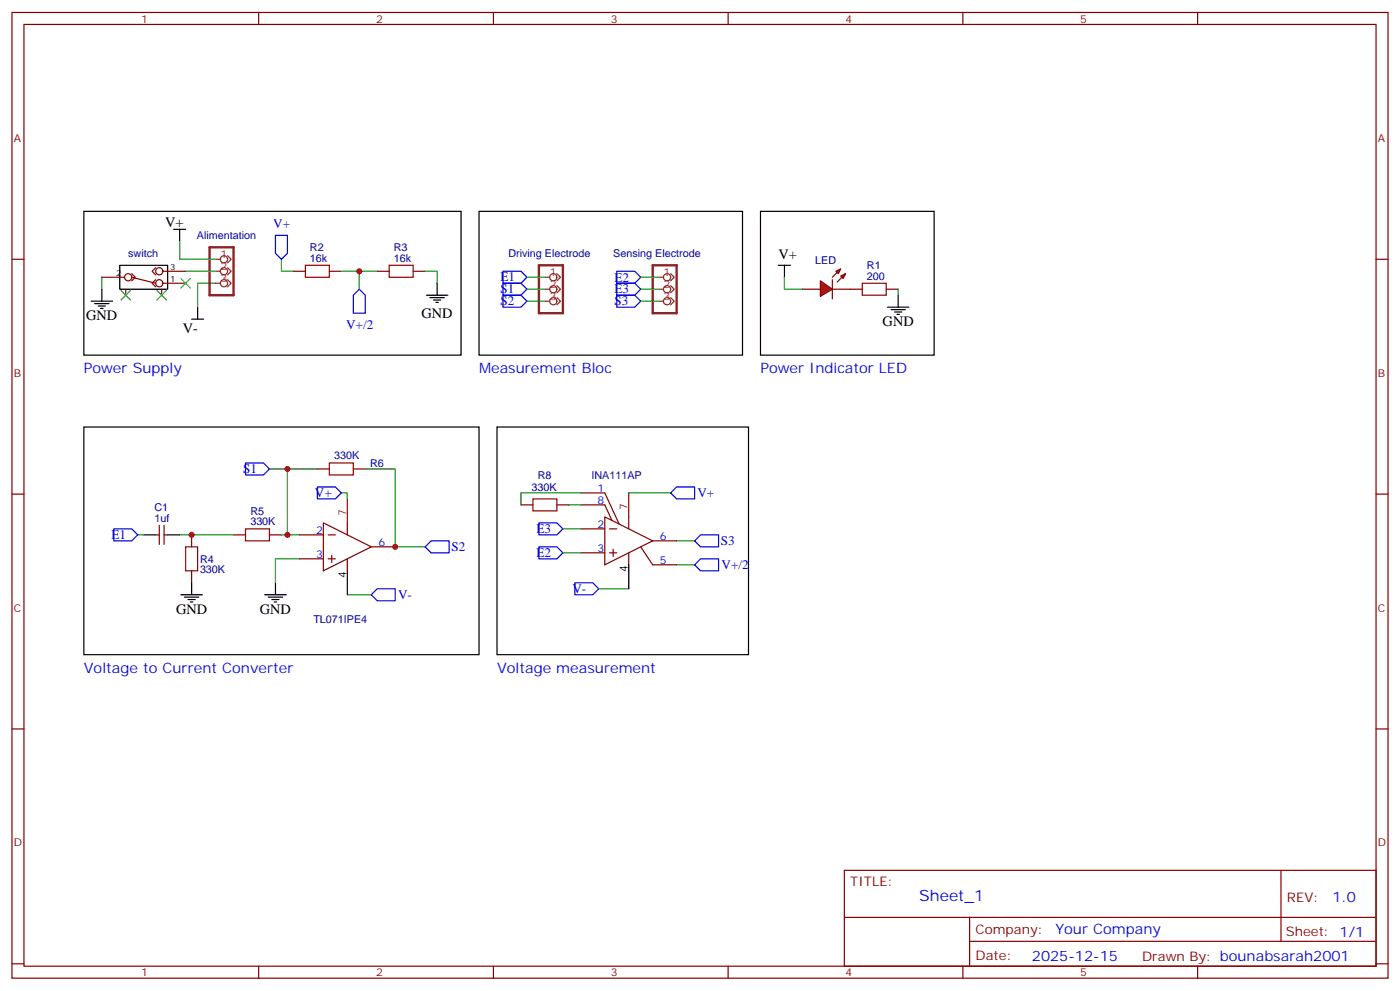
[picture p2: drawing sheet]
<svg xmlns="http://www.w3.org/2000/svg" width="412mm" height="292mm" viewBox="0 0 412 292" stroke-linecap="round" stroke-linejoin="round" font-family="sans-serif">
<g fill="none" stroke="#870000" stroke-width=".35">
<path d="M3.5 3.7h405.4v284.3h-405.4zM7.1 7.2h398.2v277.3h-398.2zM76.2 3.7v3.5M145.3 3.7v3.5M214.5 3.7v3.5M283.6 3.7v3.5M352.8 3.7v3.5M3.5 76.3h3.6M86.4 79.9h3.6M97 79.9h3.5M405.3 76.3h3.6M250.5 85.2h3.5"/>
<path d="M261.1 85.2h3.5M3.5 145.5h3.6M405.3 145.5h3.6M3.5 214.6h3.6M405.3 214.6h3.6M248.7 256.3h156.6v28.2h-156.6zM377.3 256.3v20.9M248.7 270.1h156.5M285.6 277.2h119.6M285.6 270.1v14.1M3.5 283.8h3.6M76.2 284.5v3.5"/>
<path d="M145.3 284.5v3.5M214.5 284.5v3.5M283.6 284.5v3.5M352.8 284.5v3.5M405.3 283.8h3.6"/>
</g>
<path d="M90 78.1h7v3.5h-7zM254 83.4h7.1v3.5h-7.1z" fill="none" stroke="#a10000" stroke-width=".35"/>
<path d="M56.4 94h3.6M58.2 90.5v3.5" fill="none" stroke="#000" stroke-width=".35"/>
<path d="M30 81.6v3.6M63.5 83.4h-5.3v7.1" fill="none" stroke="#008700" stroke-width=".35"/>
<g fill="#f00" stroke="#870000" stroke-width=".35">
<path d="M241.7 82.7l3.5 2.5-3.5 2.1z"/>
<path d="M245.2 82.3v5.7z"/>
</g>
<g fill="#870000" stroke="#870000" stroke-width=".35">
<path d="M245.2 81.6l1.4-1.4z"/>
<path d="M246.6 83l1.4-1.4z"/>
</g>
<g fill="#f00" stroke="#870000" stroke-width=".35">
<path d="M246.2 79.9l1.4-.7-.7 1.4z"/>
<path d="M247.6 81.3l1.5-.7-.7 1.4z"/>
</g>
<g fill="none" stroke="#870000" stroke-width=".35">
<path d="M45.9 78.8l-1.1 1.1 1.1 1M48 79.9h6.7M111.1 79.9h3.6M121.7 79.9h3.5M30 81.6h6.7M37 85.2v1.7M38.8 80.6l1.1 1-1.1 1.1M38.8 81.6l7.1 1.8M45.9 82.3l-1.1 1.1 1.1 1.1M47.6 85.2v1.7M48 83.4h6.7M236.4 85.2h5.3"/>
<path d="M245.2 85.2h5.3M93.5 138.1h3.5M104.1 138.1h3.5M45.9 157.5h1M46.9 154.7v5.6M48.3 157.5h1.1M48.3 154.7v5.6M56.4 157.5v3.5M68.8 157.5h3.5M79.4 157.5h3.5M88.2 157.5h7M95.2 154l14.2 7-14.2 7.1z"/>
<path d="M96.7 157.5h2.1M102.3 154v3.5M153.5 148.7h3.5M164 148.7h3.6M171.1 155.7h7.1M171.1 148.7h7.1l2.1 4.5M171.1 145.1h7.1l4.2 9.2M178.2 152.2l14.1 7-14.1 7.1zM179.6 155.7h2.1M185.2 152.2v3.5M192.3 159.2h7M56.4 168.1v3.5"/>
<path d="M88.2 164.5h7M96.7 164.5h2.1M97.7 163.5v2.1M102.3 164.5v3.6M109.4 161h7M171.1 162.8h7.1M179.6 162.8h2.1M180.6 161.7v2.1M185.2 162.8v3.5M188.7 161l3.6 5.3h7"/>
<circle cx="46.9" cy="79.9" r="1.06"/>
<circle cx="37.7" cy="81.6" r="1.06"/>
<circle cx="46.9" cy="83.4" r="1.06"/>
</g>
<g fill="none" stroke="#000" stroke-width=".35">
<path d="M24.7 62.2h111.1v42.4h-111.1zM35.3 78.1h14.1v7.1h-14.1zM51.2 67.5h3.5M52.9 67.5v3.5M141.1 62.2h77.6v42.4h-77.6zM224 62.2h51.2v42.4h-51.2zM229.3 78.1h3.5M231.1 78.1v3.5M26.8 88.7h6.4M27.9 89.4h4.2M28.9 90.1h2.1M29.6 90.8h.7"/>
<path d="M30 85.2v3.5M125.6 86.9h6.3M126.6 87.6h4.3M127.7 88.3h2.1M128.4 89h.7M128.8 83.4v3.5M261.4 90.5h6.4M262.5 91.2h4.2M263.5 91.9h2.1M264.2 92.6h.7M264.6 86.9v3.6M24.7 125.7h116.4v67.1h-116.4z"/>
<path d="M146.4 125.7h74.1v67.1h-74.1zM42.3 157.5h3.6M49.4 157.5h3.5M53.3 175.1h6.3M54.3 175.8h4.3M55.4 176.5h2.1M56.1 177.2h.7M56.4 171.6v3.5M78 175.1h6.3M79 175.8h4.3M80.1 176.5h2.1M80.8 177.2h.7"/>
<path d="M81.1 171.6v3.5M102.3 168.1v7M185.2 166.3v7.1"/>
</g>
<g fill="none" stroke="#008700" stroke-width=".35">
<path d="M52.9 71v5.3h10.6M54.7 79.9h8.8M82.9 76.3v3.6h3.5M100.5 79.9h10.6M105.8 79.9v5.3M125.2 79.9h3.6v3.5M155.2 81.6h5.3M155.2 85.2h5.3M155.2 88.7h5.3M188.7 81.6h5.3M188.7 85.2h5.3M188.7 88.7h5.3"/>
<path d="M231.1 81.6v3.6h5.3M264.6 85.2v1.7M79.4 138.1h5.3M93.5 138.1h-8.8v19.4M107.6 138.1h8.8v22.9h8.8M40.6 157.5h1.7M52.9 157.5h15.9M82.9 157.5h5.3M100.5 145.1h1.8v1.8M165.8 155.7h5.3M167.6 148.7h3.5M171.1 145.1h-17.6v3.6"/>
<path d="M185.2 145.1h12.4M199.3 159.2h5.3M88.2 164.5h-7.1v7.1M102.3 175.1h7.1M165.8 162.8h5.3M176.4 173.4h8.8M199.3 166.3h5.3"/>
</g>
<path d="M61.7 72.8h7.1v14.1h-7.1zM158.7 78.1h7.1v14.1h-7.1zM192.3 78.1h7v14.1h-7z" fill="none" stroke="#8c2424" stroke-width=".71"/>
<g fill="none" stroke="#8c2424" stroke-width=".35">
<path d="M63.5 76.3h1.4M63.5 79.9h1.4M67 75.3l1.1 1-1.1 1.1M67 78.8l1.1 1.1-1.1 1M63.5 83.4h1.4M67 82.3l1.1 1.1-1.1 1.1M160.5 81.6h1.4M160.5 85.2h1.4M160.5 88.7h1.4M164 80.6l1.1 1-1.1 1.1M164 84.1l1.1 1.1-1.1 1M164 87.6l1.1 1.1-1.1 1"/>
<path d="M194 81.6h1.4M194 85.2h1.4M194 88.7h1.4M197.6 80.6l1 1-1 1.1M197.6 84.1l1 1.1-1 1M197.6 87.6l1 1.1-1 1"/>
<circle cx="66" cy="76.3" r="1.06"/>
<circle cx="66" cy="79.9" r="1.06"/>
<circle cx="66" cy="83.4" r="1.06"/>
<circle cx="163" cy="85.2" r="1.06"/>
<circle cx="163" cy="81.6" r="1.06"/>
<circle cx="163" cy="88.7" r="1.06"/>
<circle cx="196.5" cy="88.7" r="1.06"/>
<circle cx="196.5" cy="85.2" r="1.06"/>
<circle cx="196.5" cy="81.6" r="1.06"/>
</g>
<path d="M35.6 85.5l2.9 2.8M38.5 85.5l-2.9 2.8M46.2 85.5l2.8 2.8M49 85.5l-2.8 2.8M53.3 82l2.8 2.8M56.1 82l-2.8 2.8" fill="none" stroke="#3c3" stroke-width=".35"/>
<path d="M114.7 78.1h7v3.5h-7zM97 136.3h7.1v3.5h-7.1zM72.3 155.7h7.1v3.5h-7.1zM157 146.9h7v3.5h-7zM54.7 161h3.5v7.1h-3.5z" fill="none" stroke="#a10000" stroke-width=".35"/>
<g fill="none" stroke="#00f" stroke-width=".35">
<path d="M81.1 69.3h3.6v5.3l-1.8 1.7-1.8-1.7zM148.2 79.9h5.3l1.7 1.7-1.7 1.8h-5.3zM181.7 79.9h5.3l1.7 1.7-1.7 1.8h-5.3zM105.8 85.2l1.8 1.7v5.3h-3.5v-5.3zM148.2 83.4h5.3l1.7 1.8-1.7 1.7h-5.3zM148.2 86.9h5.3l1.7 1.8-1.7 1.8h-5.3zM181.7 83.4h5.3l1.7 1.8-1.7 1.7h-5.3zM181.7 86.9h5.3l1.7 1.8-1.7 1.8h-5.3zM72.3 136.3h5.3l1.8 1.8-1.8 1.7h-5.3zM33.5 155.7h5.3l1.8 1.8-1.8 1.7h-5.3zM93.5 143.4h5.3l1.7 1.7-1.7 1.8h-5.3zM158.7 154h5.3l1.8 1.7-1.8 1.8h-5.3z"/>
<path d="M197.6 145.1l1.7-1.7h5.3v3.5h-5.3zM204.6 159.2l1.8-1.7h5.3v3.5h-5.3zM109.4 175.1l1.7-1.7h5.3v3.5h-5.3zM125.2 161l1.8-1.8h5.3v3.6h-5.3zM158.7 161h5.3l1.8 1.8-1.8 1.7h-5.3zM169.3 171.6h5.3l1.8 1.8-1.8 1.7h-5.3zM204.6 166.3l1.8-1.8h5.3v3.6h-5.3z"/>
</g>
<path d="M102.3 146.9v7.1M185.2 145.1v7.1" fill="none" stroke="#f00" stroke-width=".35"/>
<g fill="#c00">
<circle cx="56.4" cy="157.5" r=".88"/>
<circle cx="84.7" cy="157.5" r=".88"/>
<circle cx="116.4" cy="161" r=".88"/>
<circle cx="84.7" cy="138.1" r=".88"/>
<circle cx="105.8" cy="79.9" r=".88"/>
</g>
<text font-size="4.6" fill="#00f" x="270.8" y="265.3">Sheet_1</text>
<g font-size="4.2">
<text x="48.7" y="66.8">V+</text>
<text x="229.3" y="76.3">V+</text>
<text x="25.4" y="94.3">GND</text>
<text x="124.2" y="93.6">GND</text>
<text x="53.9" y="97.9">V-</text>
<text x="260" y="96.1">GND</text>
<text x="51.9" y="180.8">GND</text>
<text x="76.6" y="180.8">GND</text>
</g>
<g font-size="4.2" fill="#00f">
<text x="24.7" y="109.9">Power Supply</text>
<text x="141.1" y="109.9">Measurement Bloc</text>
<text x="224" y="109.9">Power Indicator LED</text>
<text x="24.7" y="198">Voltage to Current Converter</text>
<text x="146.4" y="198">Voltage measurement</text>
<text x="392.5" y="265.5">1.0</text>
<text x="310.9" y="275.1">Your Company</text>
<text x="304" y="282.9">2025-12-15</text>
</g>
<g font-size="3.9" fill="#00f">
<text x="80.5" y="67">V+</text>
<text x="147.5" y="82.9">E1</text>
<text x="181" y="82.9">E2</text>
<text x="147.5" y="86.4">S1</text>
<text x="147.5" y="89.9">S2</text>
<text x="181" y="86.4">E3</text>
<text x="181" y="89.9">S3</text>
<text x="101.9" y="97">V+/2</text>
<text x="71.6" y="139.3">S1</text>
<text x="92.8" y="146.4">V+</text>
<text x="205.5" y="146.4">V+</text>
<text x="32.8" y="158.7">E1</text>
<text x="158" y="157">E3</text>
<text x="212.4" y="160.6">S3</text>
<text x="133" y="162.3">S2</text>
<text x="158" y="164">E2</text>
<text x="212.6" y="167.6">V+/2</text>
<text x="117.2" y="176.4">V-</text>
<text x="168.6" y="174.6">V-</text>
</g>
<g font-size="3.9" fill="#800">
<text x="250.5" y="260.8">TITLE:</text>
<text x="379.1" y="265.5">REV:</text>
<text x="287.4" y="275">Company:</text>
<text x="378.7" y="275.7">Sheet: 1/1</text>
<text x="287.4" y="282.7">Date:</text>
<text x="336.4" y="282.8">Drawn By: bounabsarah2001</text>
</g>
<g font-size="3.2" fill="#800">
<text x="41.6" y="6.7">1</text>
<text x="110.8" y="6.7">2</text>
<text x="179.9" y="6.7">3</text>
<text x="249.1" y="6.7">4</text>
<text x="318.2" y="6.7">5</text>
<text x="4.1" y="41.8">A</text>
<text x="405.9" y="41.8">A</text>
<text x="4.1" y="110.9">B</text>
<text x="405.9" y="110.9">B</text>
<text x="4.1" y="180.1">C</text>
<text x="405.9" y="180.1">C</text>
<text x="4.1" y="249.2">D</text>
<text x="405.9" y="249.2">D</text>
<text x="41.6" y="287.5">1</text>
<text x="110.8" y="287.5">2</text>
<text x="179.9" y="287.5">3</text>
<text x="249.1" y="287.5">4</text>
<text x="318.2" y="287.5">5</text>
</g>
<g font-size="3.2" fill="#000080">
<text x="58" y="70.4">Alimentation</text>
<text x="37.8" y="75.7">switch</text>
<text x="91.3" y="77">16k</text>
<text x="91.3" y="74">R2</text>
<text x="116" y="77">16k</text>
<text x="116" y="74">R3</text>
<text x="149.7" y="75.7">Driving Electrode</text>
<text x="180.7" y="75.7">Sensing Electrode</text>
<text x="240.1" y="77.6">LED</text>
<text x="255.4" y="82.3">200</text>
<text x="255.4" y="79.1">R1</text>
<text x="98.4" y="135.3">330K</text>
<text x="109" y="137.5">R6</text>
<text x="158.4" y="141.1">R8</text>
<text x="174.2" y="141.1">INA111AP</text>
<text x="156.6" y="144.6">330K</text>
<text x="45.5" y="153.6">1uf</text>
<text x="45.5" y="150.6">C1</text>
<text x="73.7" y="154.7">330K</text>
<text x="73.7" y="151.6">R5</text>
<text x="58.9" y="165.8">R4</text>
<text x="58.9" y="168.8">330K</text>
<text x="92.3" y="183.3">TL071IPE4</text>
</g>
<g font-size="3.2" fill="#8d2323">
<text x="64.9" y="76">1</text>
<text x="64.9" y="79.5">2</text>
<text x="64.9" y="83">3</text>
<text x="161.9" y="81.3">1</text>
<text x="195.4" y="81.3">1</text>
<text x="161.9" y="84.8">2</text>
<text x="161.9" y="88.3">3</text>
<text x="195.4" y="84.8">2</text>
<text x="195.4" y="88.3">3</text>
</g>
<g font-size="3.2" fill="#00f">
<text x="176" y="144.8">1</text>
<text x="176" y="148.3">8</text>
<text x="176" y="155.4">2</text>
<text x="93.1" y="157.1">2</text>
<text x="111.5" y="160.7">6</text>
<text x="194.4" y="158.9">6</text>
<text x="93.1" y="164.2">3</text>
<text x="176" y="162.4">3</text>
<text x="194.4" y="165.9">5</text>
</g>
<g font-size="3.2" fill="#f00">
<text x="102" y="151.8" transform="rotate(-90 102 151.8)">7</text>
<text x="184.9" y="150.1" transform="rotate(-90 184.9 150.1)">7</text>
</g>
<g font-size="3.2">
<text x="102" y="170.2" transform="rotate(-90 102 170.2)">4</text>
<text x="184.9" y="168.4" transform="rotate(-90 184.9 168.4)">4</text>
</g>
<g font-size="2.5">
<text x="34.2" y="81.3">2</text>
<text x="50.1" y="79.5">3</text>
<text x="50.1" y="83">1</text>
</g>
</svg>
